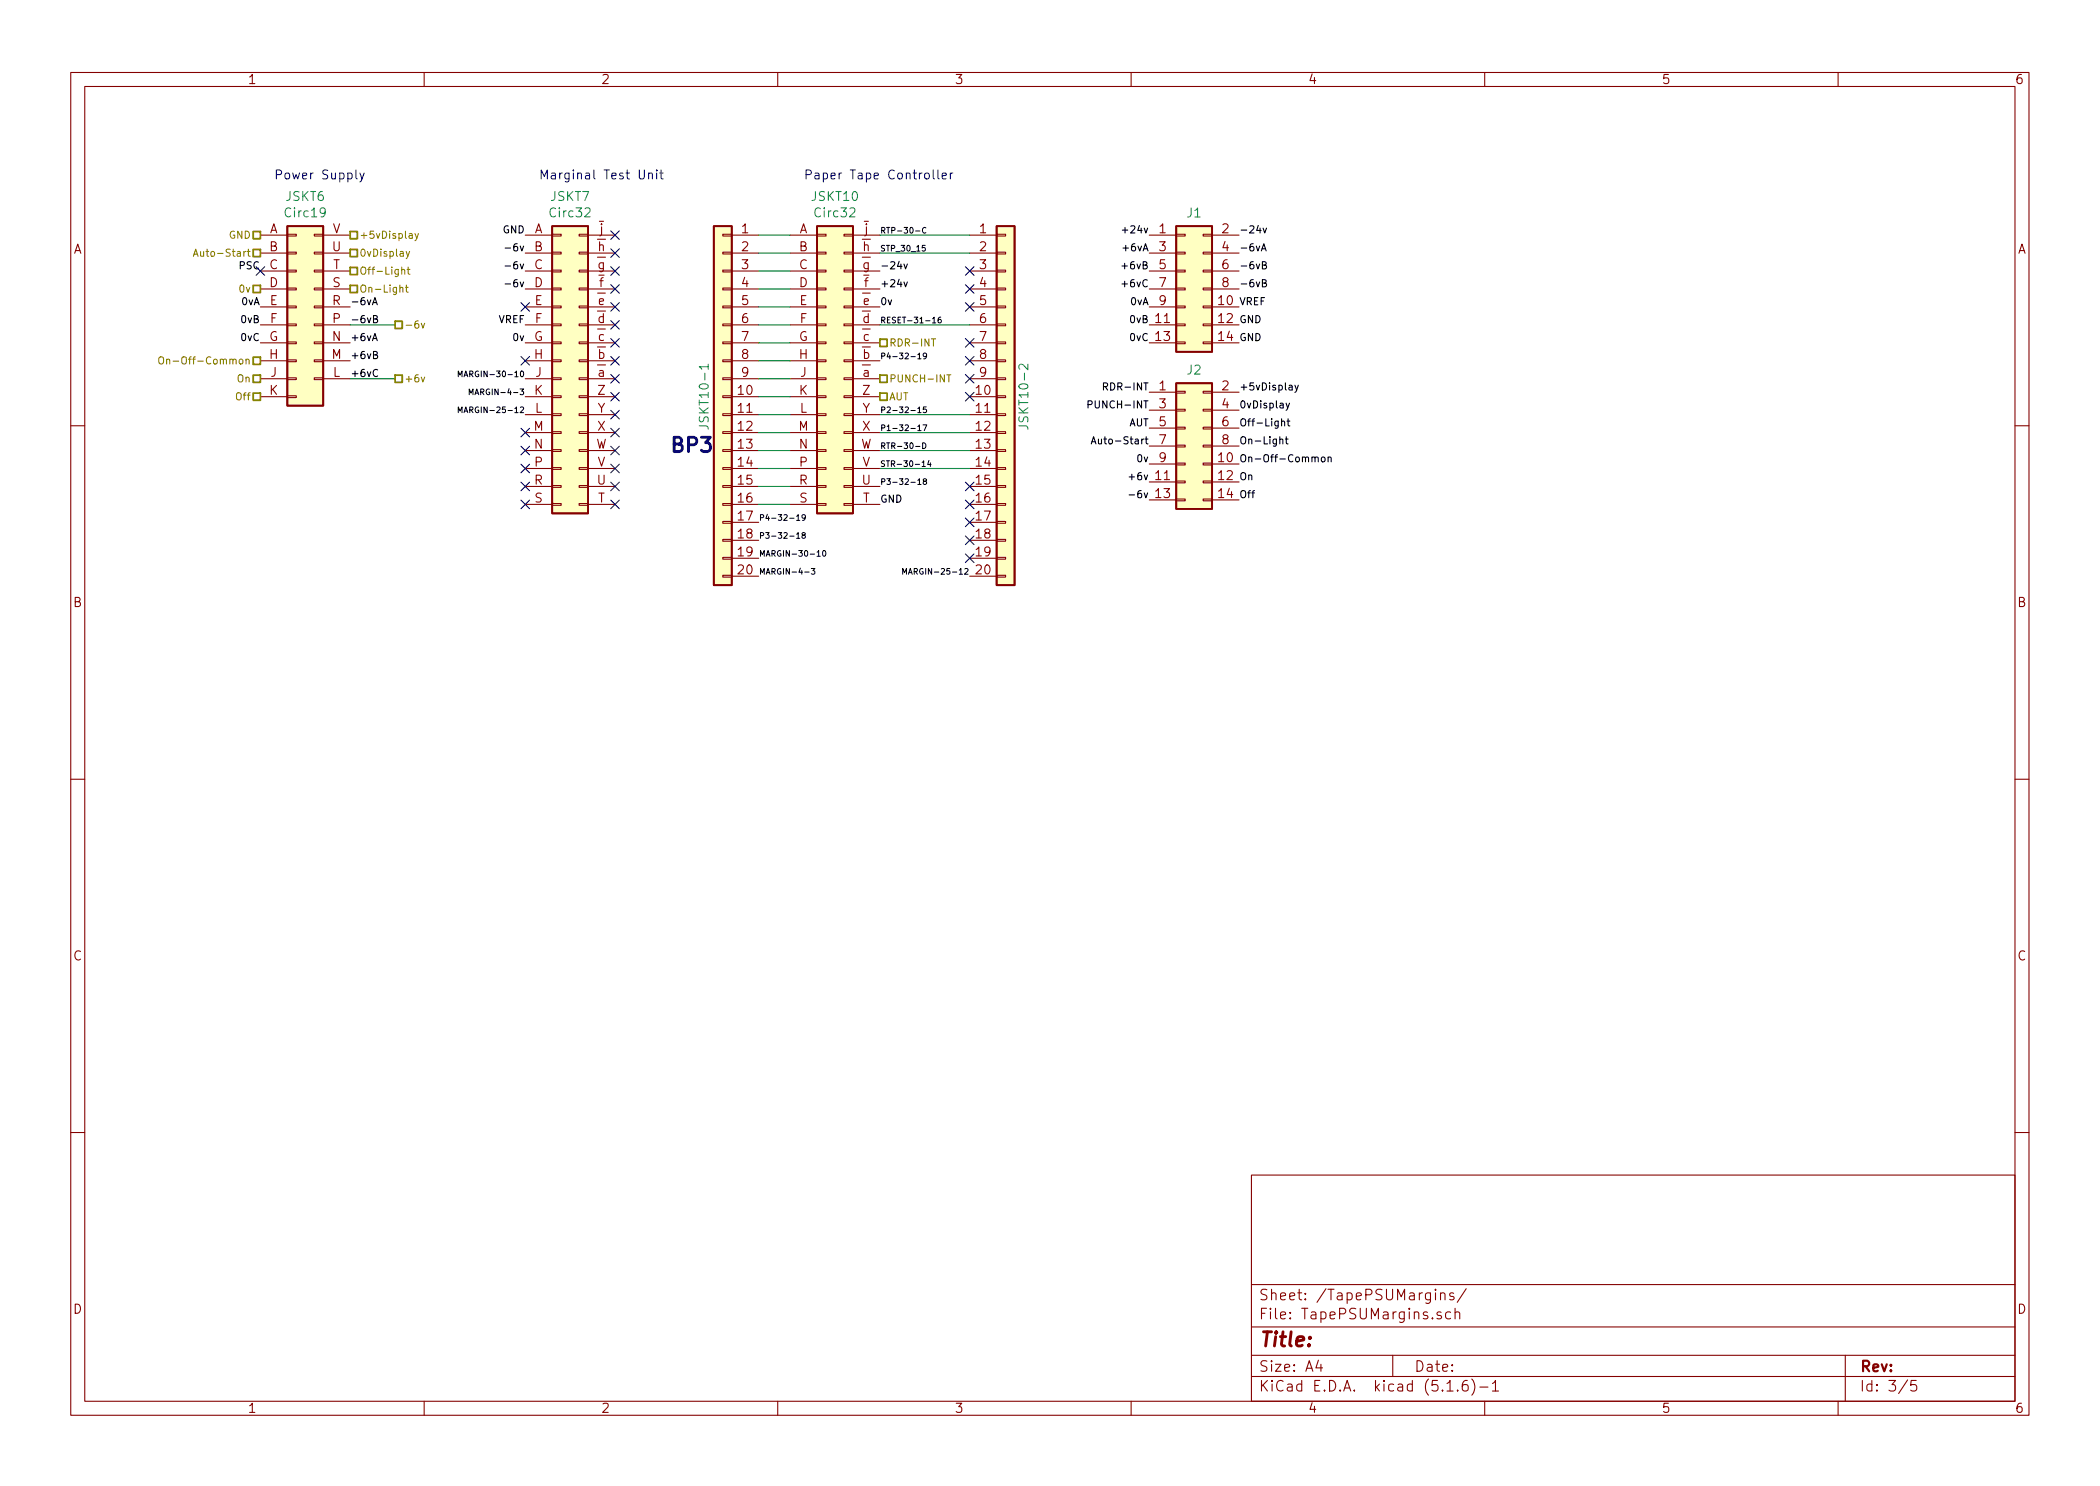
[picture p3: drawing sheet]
EESchema Schematic File Version 4
EELAYER 30 0
EELAYER END
$Descr A4 11693 8268
encoding utf-8
Sheet 3 5
Title ""
Date ""
Rev ""
Comp ""
Comment1 ""
Comment2 ""
Comment3 ""
Comment4 ""
$EndDescr
$Comp
L Sockets-rescue:Circ19-LSA JSKT6
U 1 1
P 1450 1300
F 0 "JSKT6" H 1700 1517 50  0000 C CNN
F 1 "Circ19" H 1700 1426 50  0000 C CNN
F 2 "ELLIOTT:MC19" H 1650 -200 50  0001 C CNN
F 3 "~" H 1650 -200 50  0001 C CNN
	1    1450 1300
	1    0    0    -1  
$EndComp
Text Label 1450 1700 2    40   ~ 0
0vA
Text Label 1450 1800 2    40   ~ 0
0vB
Text Label 1450 1900 2    40   ~ 0
0vC
Text Label 1450 1500 2    40   ~ 0
PSC
Text Label 1950 2100 0    40   ~ 0
+6vC
Text Label 1950 2000 0    40   ~ 0
+6vB
Text Label 1950 1900 0    40   ~ 0
+6vA
Text Label 1950 1800 0    40   ~ 0
-6vB
Text Label 1950 1700 0    40   ~ 0
-6vA
$Comp
L LSA:Circ32 JSKT7
U 1 1
P 2925 1300
F 0 "JSKT7" H 3175 1517 50  0000 C CNN
F 1 "Circ32" H 3175 1426 50  0000 C CNN
F 2 "ELLIOTT:MC32" H 3475 -700 50  0001 C CNN
F 3 "" H 3475 -700 50  0001 C CNN
	1    2925 1300
	1    0    0    -1  
$EndComp
$Comp
L LSA:Circ32 JSKT10
U 1 1
P 4400 1300
F 0 "JSKT10" H 4650 1517 50  0000 C CNN
F 1 "Circ32" H 4650 1426 50  0000 C CNN
F 2 "ELLIOTT:MC32" H 4950 -700 50  0001 C CNN
F 3 "" H 4950 -700 50  0001 C CNN
	1    4400 1300
	1    0    0    -1  
$EndComp
Text Notes 1525 1000 0    50   ~ 0
Power Supply
Text Notes 3000 1000 0    50   ~ 0
Marginal Test Unit
Text Notes 4475 1000 0    50   ~ 0
Paper Tape Controller
NoConn ~ 3425 2600
NoConn ~ 3425 2500
NoConn ~ 3425 2400
NoConn ~ 3425 2300
NoConn ~ 3425 2200
NoConn ~ 3425 2100
NoConn ~ 3425 2000
NoConn ~ 3425 1900
NoConn ~ 3425 1800
NoConn ~ 3425 1700
NoConn ~ 3425 1600
NoConn ~ 3425 1500
NoConn ~ 3425 1400
NoConn ~ 3425 1300
NoConn ~ 2925 2500
NoConn ~ 2925 2600
NoConn ~ 2925 2700
NoConn ~ 2925 2800
NoConn ~ 3425 2800
NoConn ~ 3425 2700
Text Label 2925 1300 2    40   ~ 0
GND
NoConn ~ 1450 1500
NoConn ~ 2925 2400
NoConn ~ 2925 2000
NoConn ~ 2925 1700
Text Label 2925 1400 2    40   ~ 0
-6v
Text Label 2925 1500 2    40   ~ 0
-6v
Text Label 2925 1600 2    40   ~ 0
-6v
Text Label 2925 1900 2    40   ~ 0
0v
Text Label 2925 1800 2    40   ~ 0
VREF
Text Label 4900 2800 0    40   ~ 0
GND
Text Label 4900 1700 0    40   ~ 0
0v
Text Label 4900 1600 0    40   ~ 0
+24v
Text Label 4900 1500 0    40   ~ 0
-24v
$Comp
L Sockets-rescue:Conn_01x20-Connector_Generic JSKT10-1
U 1 1
P 4025 2200
F 0 "JSKT10-1" V 4125 2200 50  0000 C CNN
F 1 "~" H 3945 3226 50  0000 C CNN
F 2 "Connector_IDC:IDC-Header_2x10_P2.54mm_Vertical" H 4025 2200 50  0001 C CNN
F 3 "~" H 4025 2200 50  0001 C CNN
	1    4025 2200
	-1   0    0    -1  
$EndComp
Text Label 6400 1300 2    40   ~ 0
+24v
Text Label 6900 1300 0    40   ~ 0
-24v
Text Label 6400 1400 2    40   ~ 0
+6vA
Text Label 6400 1700 2    40   ~ 0
0vA
Text Label 6900 1400 0    40   ~ 0
-6vA
Text Label 6400 1500 2    40   ~ 0
+6vB
Text Label 6400 1800 2    40   ~ 0
0vB
Text Label 6900 1500 0    40   ~ 0
-6vB
Text Label 6400 1600 2    40   ~ 0
+6vC
Text Label 6400 1900 2    40   ~ 0
0vC
Text Label 6900 1600 0    40   ~ 0
-6vB
Text Label 6900 1900 0    40   ~ 0
GND
Text Label 6900 1700 0    40   ~ 0
VREF
Text Notes 3725 2525 0    80   ~ 16
BP3
Text HLabel 1450 1600 0    40   UnSpc ~ 0
0v
Text HLabel 1450 2000 0    40   UnSpc ~ 0
On-Off-Common
Text HLabel 1450 2100 0    40   UnSpc ~ 0
On
Text HLabel 1450 2200 0    40   UnSpc ~ 0
Off
Text HLabel 1950 1300 2    40   UnSpc ~ 0
+5vDisplay
Text HLabel 1950 1400 2    40   UnSpc ~ 0
0vDisplay
Text HLabel 1950 1500 2    40   UnSpc ~ 0
Off-Light
Text HLabel 1950 1600 2    40   UnSpc ~ 0
On-Light
Text HLabel 1450 1400 0    40   UnSpc ~ 0
Auto-Start
Text HLabel 4900 1900 2    40   UnSpc ~ 0
RDR-INT
Text HLabel 4900 2100 2    40   UnSpc ~ 0
PUNCH-INT
Text HLabel 4900 2200 2    40   UnSpc ~ 0
AUT
Text Label 4900 1300 0    32   ~ 0
RTP-30-C
Text Label 4900 1400 0    32   ~ 0
STP_30_15
Text Label 4900 1800 0    32   ~ 0
RESET-31-16
Text Label 4900 2000 0    32   ~ 0
P4-32-19
Text Label 4900 2300 0    32   ~ 0
P2-32-15
Text Label 4900 2400 0    32   ~ 0
P1-32-17
Text Label 4900 2500 0    32   ~ 0
RTR-30-D
Text Label 4900 2600 0    32   ~ 0
STR-30-14
Text Label 4900 2700 0    32   ~ 0
P3-32-18
Text Label 4225 2900 0    32   ~ 0
P4-32-19
Text Label 4225 3000 0    32   ~ 0
P3-32-18
Text Label 4225 3100 0    32   ~ 0
MARGIN-30-10
Text Label 2925 2100 2    32   ~ 0
MARGIN-30-10
Text Label 2925 2200 2    32   ~ 0
MARGIN-4-3
Text Label 2925 2300 2    32   ~ 0
MARGIN-25-12
Text HLabel 1450 1300 0    40   UnSpc ~ 0
GND
Text HLabel 2200 2100 2    40   UnSpc ~ 0
+6v
Text Label 4225 3200 0    32   ~ 0
MARGIN-4-3
Wire Wire Line
	4400 1300 4225 1300
Wire Wire Line
	4225 1400 4400 1400
Wire Wire Line
	4400 1500 4225 1500
Wire Wire Line
	4225 1600 4400 1600
Wire Wire Line
	4400 1700 4225 1700
Wire Wire Line
	4225 1800 4400 1800
Wire Wire Line
	4400 1900 4225 1900
Wire Wire Line
	4225 2000 4400 2000
Wire Wire Line
	4400 2100 4225 2100
Wire Wire Line
	4225 2200 4400 2200
Wire Wire Line
	4400 2300 4225 2300
Wire Wire Line
	4225 2400 4400 2400
Wire Wire Line
	4400 2500 4225 2500
Wire Wire Line
	4225 2600 4400 2600
Wire Wire Line
	4400 2700 4225 2700
Wire Wire Line
	4225 2800 4400 2800
$Comp
L Sockets-rescue:Conn_01x20-Connector_Generic JSKT10-2
U 1 1
P 5600 2200
F 0 "JSKT10-2" V 5700 2200 50  0000 C CNN
F 1 "~" H 5520 3226 50  0000 C CNN
F 2 "Connector_IDC:IDC-Header_2x10_P2.54mm_Vertical" H 5600 2200 50  0001 C CNN
F 3 "~" H 5600 2200 50  0001 C CNN
	1    5600 2200
	1    0    0    -1  
$EndComp
Text Label 5400 3200 2    32   ~ 0
MARGIN-25-12
Wire Wire Line
	5400 2600 4900 2600
Wire Wire Line
	5400 2500 4900 2500
Wire Wire Line
	4900 2400 5400 2400
Wire Wire Line
	5400 2300 4900 2300
Wire Wire Line
	5400 1800 4900 1800
Wire Wire Line
	5400 1400 4900 1400
Wire Wire Line
	5400 1300 4900 1300
NoConn ~ 5400 1500
NoConn ~ 5400 1600
NoConn ~ 5400 1700
NoConn ~ 5400 1900
NoConn ~ 5400 2000
NoConn ~ 5400 2100
NoConn ~ 5400 2200
NoConn ~ 5400 2700
NoConn ~ 5400 2800
NoConn ~ 5400 2900
NoConn ~ 5400 3000
NoConn ~ 5400 3100
Text HLabel 2200 1800 2    40   UnSpc ~ 0
-6v
Wire Wire Line
	2200 1800 1950 1800
Wire Wire Line
	2200 2100 1950 2100
$Comp
L Connector_Generic:Conn_02x07_Odd_Even J1
U 1 1
P 6600 1600
F 0 "J1" H 6650 2025 50  0000 C CNN
F 1 "~" H 6650 2026 50  0000 C CNN
F 2 "Connector_IDC:IDC-Header_2x07_P2.54mm_Vertical" H 6600 1600 50  0001 C CNN
F 3 "~" H 6600 1600 50  0001 C CNN
	1    6600 1600
	1    0    0    -1  
$EndComp
Text Label 6900 2575 0    40   ~ 0
On-Off-Common
$Comp
L Connector_Generic:Conn_02x07_Odd_Even J2
U 1 1
P 6600 2475
F 0 "J2" H 6650 2900 50  0000 C CNN
F 1 "~" H 6650 2901 50  0000 C CNN
F 2 "Connector_IDC:IDC-Header_2x07_P2.54mm_Vertical" H 6600 2475 50  0001 C CNN
F 3 "~" H 6600 2475 50  0001 C CNN
	1    6600 2475
	1    0    0    -1  
$EndComp
Text Label 6900 2175 0    40   ~ 0
+5vDisplay
Text Label 6900 2275 0    40   ~ 0
0vDisplay
Text Label 6900 2375 0    40   ~ 0
Off-Light
Text Label 6900 2475 0    40   ~ 0
On-Light
Text Label 6400 2175 2    40   ~ 0
RDR-INT
Text Label 6400 2275 2    40   ~ 0
PUNCH-INT
Text Label 6400 2375 2    40   ~ 0
AUT
Text Label 6900 2675 0    40   ~ 0
On
Text Label 6900 2775 0    40   ~ 0
Off
Text Label 6900 1800 0    40   ~ 0
GND
Text Label 6400 2475 2    40   ~ 0
Auto-Start
Text Label 6400 2575 2    40   ~ 0
0v
Text Label 6400 2675 2    40   ~ 0
+6v
Text Label 6400 2775 2    40   ~ 0
-6v
$EndSCHEMATC
